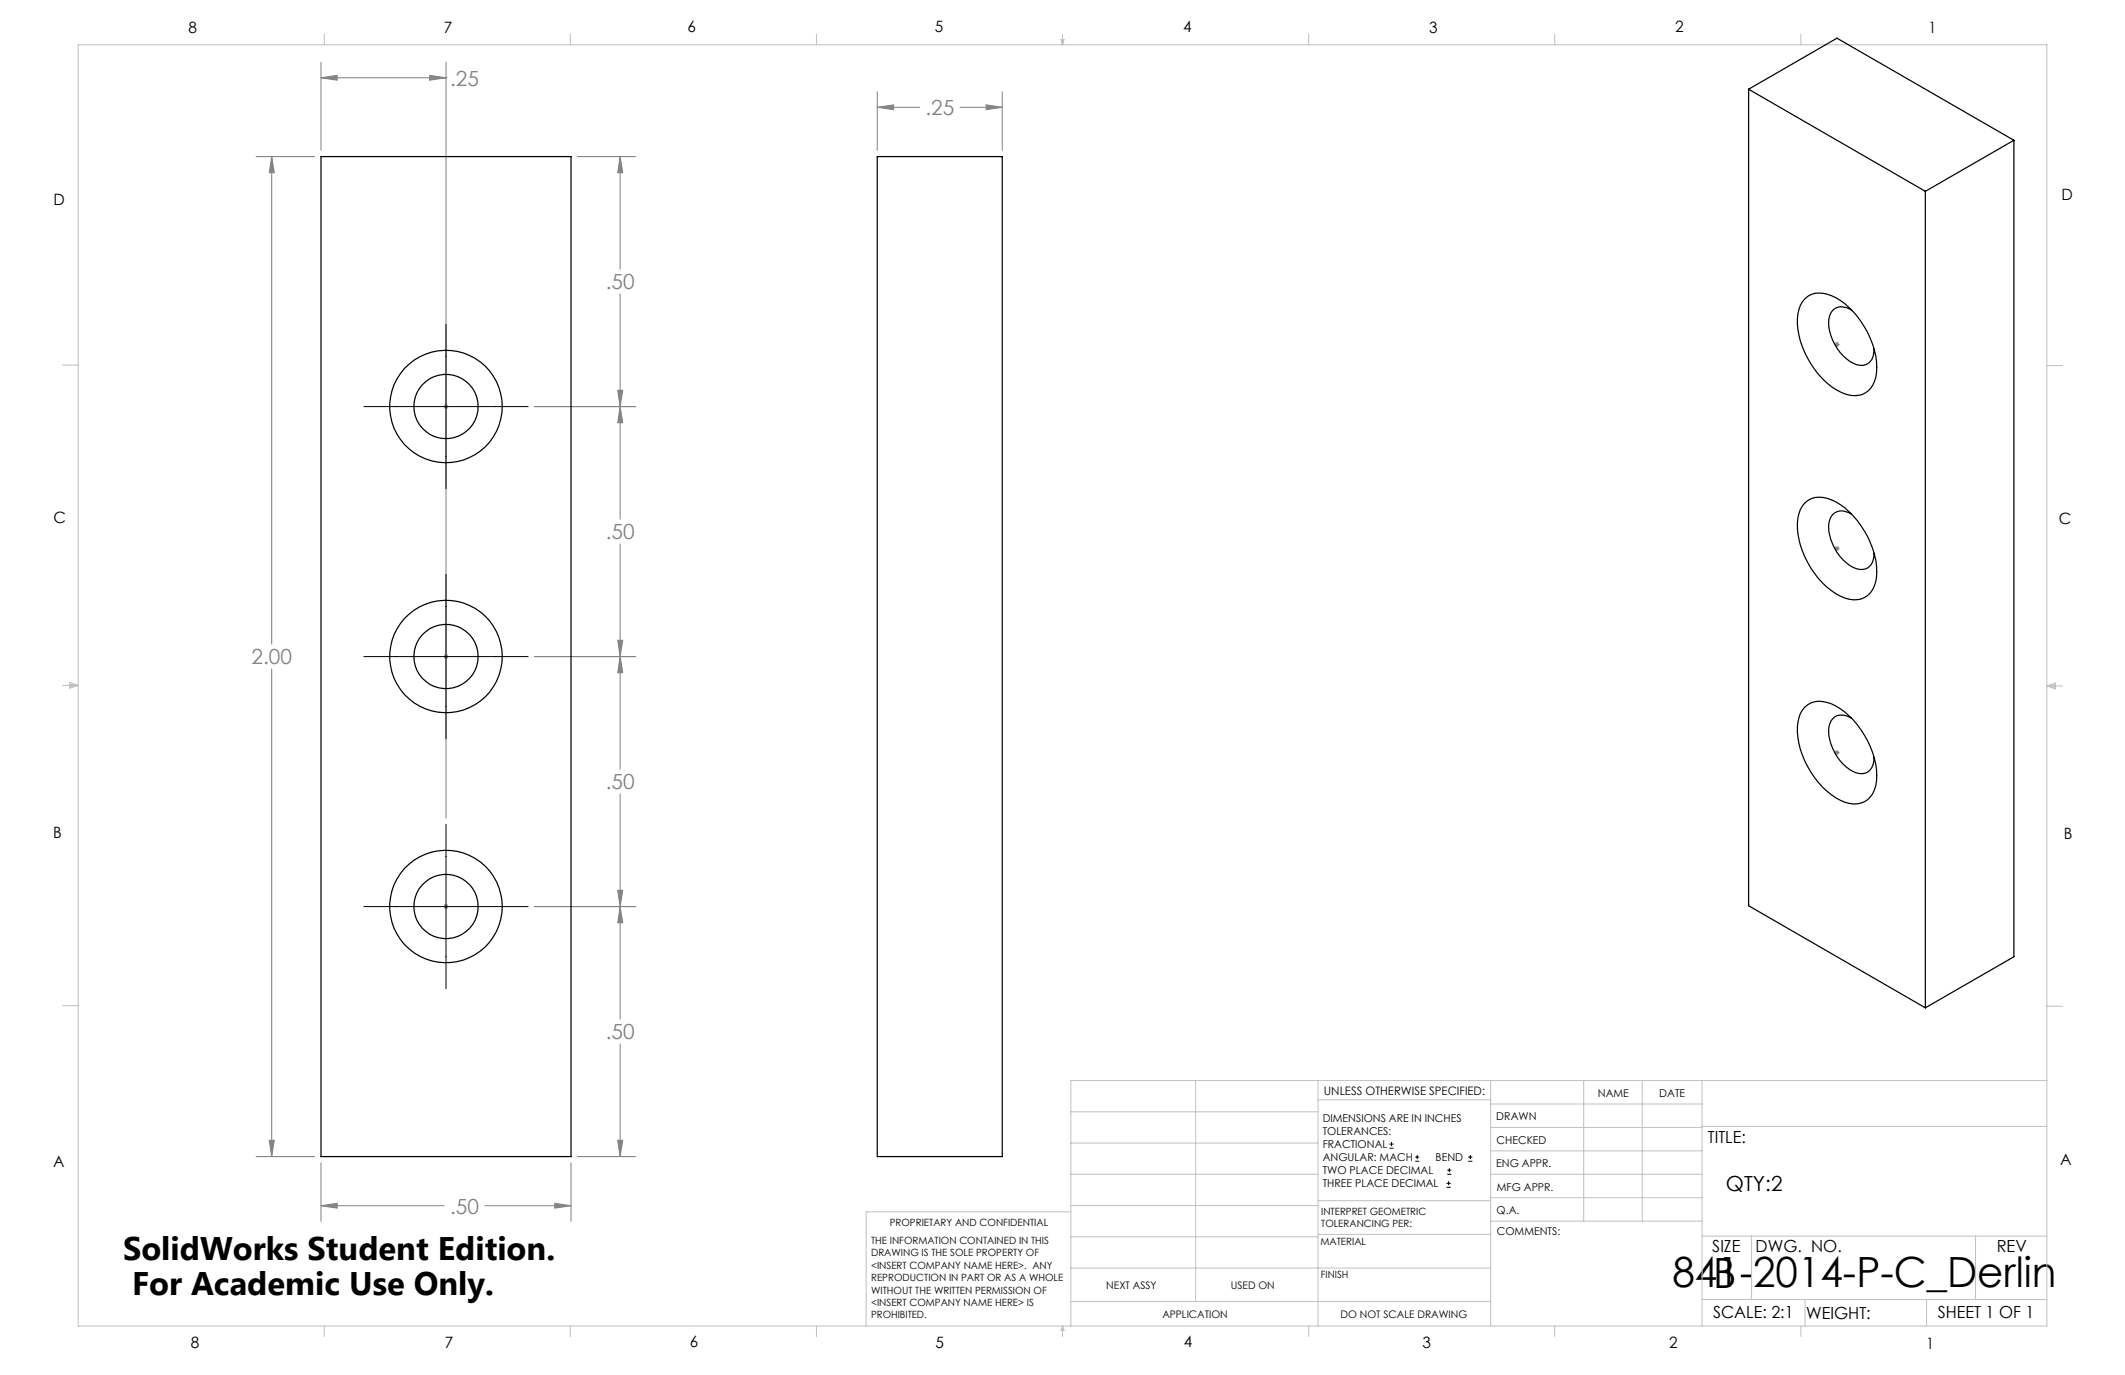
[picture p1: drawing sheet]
<svg xmlns="http://www.w3.org/2000/svg" width="432mm" height="279mm" viewBox="0 0 432 279" stroke-linecap="round" stroke-linejoin="round" font-family="sans-serif">
<g fill="none" stroke="#000" stroke-width=".2">
<path d="M90.6 65.9v33.4M73.9 82.6h33.4M90.6 116.7v33.4M73.9 133.4h33.4M90.6 167.5v33.4M73.9 184.2h33.4M282.3 233.3h.9M282.3 232.5h.9M282.8 232.1v.8M287.6 236h.8M287.6 235.1h.8M288 234.7v.8"/>
<path d="M294.1 238.6h.8M294.1 237.8h.8M294.5 237.4v.8M298.3 236h.9M298.3 235.1h.9M298.8 234.7v.8M293.9 241.3h.9M293.9 240.5h.9M294.4 240v.8"/>
</g>
<g fill="none" stroke="#808080" stroke-width=".2">
<path d="M65.2 15.8l3.3-.5v1zM65.2 12.6v18M65.2 15.8h25.4M87.3 15.3l3.3 .5-3.3 .5zM90.6 15.8h.1M90.6 12.6v153.6M178.3 18.6v12M203.7 18.6v12M52 31.8h12M55.2 31.8l.5 3.3h-1zM55.2 31.8v99.1M117.3 31.8h11.9"/>
<path d="M126 31.8l.5 3.3h-1zM126 31.8v22.9M178.3 21.8l3.3-.5v1zM178.3 21.8h8.6M195.1 21.8h8.6M200.4 21.3l3.3 .5-3.3 .5zM126 59.7v45.8M125.5 79.3h1l-.5 3.3zM372.8 70h1M372.9 69.6l.7 .7M373.3 69.5v1M373.6 69.6l-.7 .7"/>
<path d="M90.1 82.6h1M90.3 82.2l.7 .8M91 82.2l-.7 .8M108.6 82.6h20.6M126 82.6l.5 3.3h-1zM126 110.5v45.8M372.8 111.4h1M372.9 111.1l.7 .7M373.3 110.9v1.1M373.6 111.1l-.7 .7M55.2 135.9v99.1M90.1 133.4h1"/>
<path d="M90.3 133l.7 .8M91 133l-.7 .8M108.6 133.4h20.6M125.5 130.1h1l-.5 3.3zM126 133.4l.5 3.3h-1zM372.8 152.9h1M372.9 152.6l.7 .7M373.3 152.4v1M373.6 152.6l-.7 .7M126 161.3v45.8M90.1 184.2h1M90.3 183.8l.7 .8"/>
<path d="M90.6 183.7v1M91 183.8l-.7 .8M108.6 184.2h20.6M125.5 180.9h1l-.5 3.3zM126 184.2l.5 3.3h-1zM126 212.1v22.9M52 235h12M54.7 231.7h1l-.5 3.3zM65.2 236.3v11.9M116 236.3v11.9M117.3 235h11.9M125.5 231.7h1l-.5 3.3z"/>
<path d="M65.2 245l3.3-.5v1zM65.2 245h25.1M98.5 245h17.5M112.7 244.5l3.3 .5-3.3 .5z"/>
</g>
<g fill="none" stroke="#c0c0c0" stroke-width=".2">
<path d="M15.9 9.1h400v260.4h-400zM65.9 6.9v2.2M115.9 6.9v2.2M165.9 6.9v2.2M215.6 8h.6l-.3 1.1zM215.7 8l.2 1.1M215.9 6.9v2.2M216 8l-.1 1.1M265.9 6.9v2.2M315.9 6.9v2.2M365.9 6.9v2.2M12.7 74.2h3.2"/>
<path d="M415.9 74.3h3.2M12.7 139.3h3.2M14.2 139.1l1.7 .2M14.2 138.7l1.7 .6-1.7 .5zM15.9 139.3l-1.7 .3M415.9 139.4h3.2M415.9 139.4l1.8-.6v1.2zM415.9 139.4l1.8 .3M417.7 139.2l-1.8 .2M12.7 204.4h3.2M243 219.6v44.9M267.8 219.6v49.9"/>
<path d="M302.9 219.6v49.9M321.8 219.6v28.5M333.7 219.6v28.5M345.9 219.6v49.9M415.9 204.5h3.2M415.9 219.6h-198.3v49.9M217.6 238.6h50.2M217.6 232.3h50.2M217.6 225.9h50.2M267.8 223.5h35.1M302.9 233.9h43M302.9 229.1h43"/>
<path d="M302.9 224.3h43M302.9 238.6h43M345.9 228.9h70M217.6 257.7h85.3M217.6 251.3h50.2M217.6 245h50.2M217.6 246.2h-41.6v23.3M267.8 250.8h35.1M267.8 244h35.1M302.9 248.1h43M302.9 243.4h43M345.9 251.2h70"/>
<path d="M355.9 251.2v12.9M401.4 251.2v12.9M65.9 269.5v2.1M115.9 269.5v2.1M165.9 269.5v2.1M215.9 269.5v2.1M215.9 269.5l.3 .8h-.6zM217.6 264.5h85.3M265.9 269.5v2.1M315.9 269.5v2.1M345.9 264.1h70M365.9 269.5v2.1"/>
<path d="M366.8 264.1v5.4M391.5 264.1v5.4"/>
</g>
<path d="M112.7 244.5l3.3 .5-3.3 .5zM65.2 245l3.3-.5v1zM55.2 31.8l.5 3.3h-1zM54.7 231.7h1l-.5 3.3zM126 82.6l.5 3.3h-1zM125.5 130.1h1l-.5 3.3zM125.5 180.9h1l-.5 3.3zM126 133.4l.5 3.3h-1zM126 184.2l.5 3.3h-1zM125.5 231.7h1l-.5 3.3zM125.5 79.3h1l-.5 3.3zM126 31.8l.5 3.3h-1zM65.2 15.8l3.3-.5v1zM87.3 15.3l3.3 .5-3.3 .5zM178.3 21.8l3.3-.5v1zM200.4 21.3l3.3 .5-3.3 .5z" fill="#808080"/>
<g fill="none" stroke="#000" stroke-width=".25">
<path d="M355.3 18.1l35.9 20.8M355.3 18.1v165.9l35.9 20.8M355.3 18.1l18-10.3 35.9 20.7M65.2 31.8h50.8v203.2h-50.8zM178.3 31.8h25.4v203.2h-25.4zM391.2 38.9v165.9M409.2 28.5l-18 10.4M409.2 28.5v165.9l-18 10.4M366.7 60.7a5.1 5.1 0 0 1 6.4-.2 17.8 17.8 0 0 1 8.3 14.1 5 5 0 0 1-3.9 5.8 9.3 9.3 0 0 1-7.2-3.4 17.1 17.1 0 0 1-5-13.2 5.3 5.3 0 0 1 1.4-3.1zM376.2 63a2.77 2.77 0 0 0-4.2 .6 7 7 0 0 0 .8 6.4 7.9 7.9 0 0 0 5.1 4.2 2.49 2.49 0 0 0 2.9-2.5v-.8M366.7 102.2a5.1 5.1 0 0 1 6.4-.2 17.8 17.8 0 0 1 8.3 14.1 5 5 0 0 1-3.9 5.7 9.3 9.3 0 0 1-7.2-3.3 17.1 17.1 0 0 1-5-13.2 5.3 5.3 0 0 1 1.4-3.1zM376.2 104.5a3 3 0 0 0-3.8 .1 5.8 5.8 0 0 0 0 6 8.4 8.4 0 0 0 5.5 5.1 2.49 2.49 0 0 0 2.9-2.5v-.8"/>
<path d="M366.7 143.7a4.6 4.6 0 0 1 5.4-.7 17.4 17.4 0 0 1 9.3 14.6 5 5 0 0 1-3.9 5.7 9.3 9.3 0 0 1-7.2-3.4 17.1 17.1 0 0 1-5-13.1 5.1 5.1 0 0 1 1.4-3.1zM376.2 145.9a2.76 2.76 0 0 0-4.4 1.2 9.3 9.3 0 0 0 3.4 8.8 3.9 3.9 0 0 0 4.4 .9 3.3 3.3 0 0 0 1.2-2.9"/>
<circle cx="90.6" cy="82.6" r="6.5"/>
<circle cx="90.6" cy="82.6" r="11.4"/>
<circle cx="90.6" cy="133.4" r="6.5"/>
<circle cx="90.6" cy="133.4" r="11.4"/>
<circle cx="90.6" cy="184.2" r="6.5"/>
<circle cx="90.6" cy="184.2" r="11.4"/>
</g>
<g font-size="8.5">
<text x="339.8" y="261.6">841-2014-P-C_Derlin</text>
<text x="348.1" y="261.8">B</text>
</g>
<g font-size="6.6">
<text x="25" y="255.9">SolidWorks Student Edition.</text>
<text x="26.8" y="263.2">For Academic Use Only.</text>
</g>
<g font-size="4.2" fill="#808080">
<text x="91.5" y="17.4">.25</text>
<text x="188.1" y="23.4">.25</text>
<text x="123.1" y="58.8">.50</text>
<text x="123.1" y="109.6">.50</text>
<text x="51.1" y="135">2.00</text>
<text x="123.1" y="160.4">.50</text>
<text x="123.1" y="211.2">.50</text>
<text x="91.5" y="246.6">.50</text>
</g>
<text font-size="4.2" x="350.7" y="242.1">QTY:2</text>
<g font-size="3.4">
<text x="347.1" y="232.3">TITLE:</text>
<text x="347.9" y="254.3">SIZE</text>
<text x="356.7" y="254.4">DWG. NO.</text>
<text x="405.7" y="254.5">REV</text>
<text x="348.1" y="267.9">SCALE: 2:1</text>
<text x="367" y="268">WEIGHT:</text>
<text x="393.8" y="267.9">SHEET 1 OF 1</text>
</g>
<g font-size="3.2">
<text x="38.3" y="6.7">8</text>
<text x="90.2" y="6.7">7</text>
<text x="139.7" y="6.5">6</text>
<text x="190" y="6.5">5</text>
<text x="240.4" y="6.5">4</text>
<text x="290.4" y="6.7">3</text>
<text x="340.4" y="6.5">2</text>
<text x="391.9" y="6.7">1</text>
<text x="10.9" y="41.6">D</text>
<text x="418.9" y="40.7">D</text>
<text x="10.9" y="106.3">C</text>
<text x="418.4" y="106.4">C</text>
<text x="10.8" y="170.2">B</text>
<text x="419.4" y="170.6">B</text>
<text x="10.8" y="237.2">A</text>
<text x="418.6" y="236.8">A</text>
<text x="38.8" y="273.8">8</text>
<text x="90.4" y="273.8">7</text>
<text x="140.2" y="273.8">6</text>
<text x="190.1" y="273.9">5</text>
<text x="240.5" y="273.8">4</text>
<text x="289" y="273.9">3</text>
<text x="339.1" y="273.8">2</text>
<text x="391.4" y="274.1">1</text>
</g>
<text font-size="2.4" x="269" y="222.4">UNLESS OTHERWISE SPECIFIED:</text>
<g font-size="2.2">
<text x="268.8" y="228">DIMENSIONS ARE IN INCHES</text>
<text x="304.1" y="227.7">DRAWN</text>
<text x="324.7" y="222.9">NAME</text>
<text x="337.2" y="222.9">DATE</text>
<text x="268.8" y="230.6">TOLERANCES:</text>
<text x="268.8" y="233.3">FRACTIONAL</text>
<text x="304.1" y="232.6">CHECKED</text>
<text x="268.8" y="236">ANGULAR: MACH</text>
<text x="268.8" y="238.6">TWO PLACE DECIMAL</text>
<text x="291.7" y="236">BEND</text>
<text x="304" y="237.2">ENG APPR.</text>
<text x="268.8" y="241.3">THREE PLACE DECIMAL</text>
<text x="304.2" y="241.9">MFG APPR.</text>
<text x="304.1" y="246.7">Q.A.</text>
<text x="304.1" y="250.9">COMMENTS:</text>
</g>
<g font-size="2.1">
<text x="224.8" y="262">NEXT ASSY</text>
<text x="250.1" y="261.9">USED ON</text>
<text x="236.2" y="267.8">APPLICATION</text>
<text x="272.4" y="267.8">DO NOT SCALE DRAWING</text>
</g>
<g font-size="2">
<text x="180.8" y="249.2">PROPRIETARY AND CONFIDENTIAL</text>
<text x="268.5" y="246.8">INTERPRET GEOMETRIC</text>
<text x="268.5" y="249.4">TOLERANCING PER:</text>
<text x="177" y="252.8">THE INFORMATION CONTAINED IN THIS</text>
<text x="177" y="255.3">DRAWING IS THE SOLE PROPERTY OF</text>
<text x="177" y="257.8">&lt;INSERT COMPANY NAME HERE&gt;. ANY</text>
<text x="268.3" y="252.9">MATERIAL</text>
<text x="177" y="260.3">REPRODUCTION IN PART OR AS A WHOLE</text>
<text x="177" y="262.9">WITHOUT THE WRITTEN PERMISSION OF</text>
<text x="268.4" y="259.7">FINISH</text>
<text x="177" y="265.4">&lt;INSERT COMPANY NAME HERE&gt; IS</text>
<text x="177" y="267.9">PROHIBITED.</text>
</g>
</svg>
